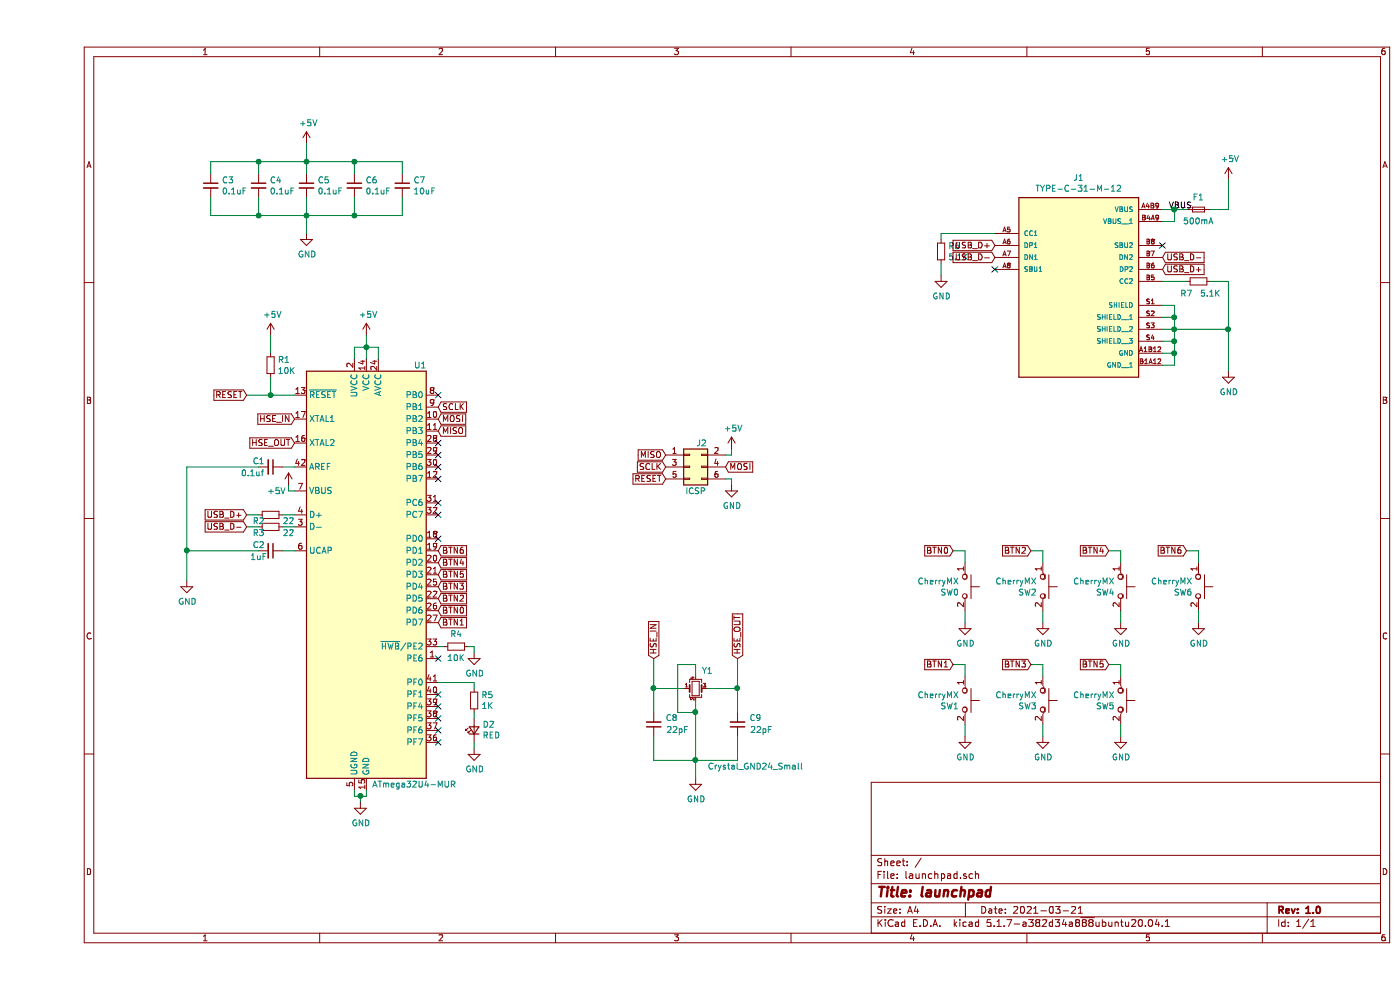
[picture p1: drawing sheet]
EESchema Schematic File Version 4
EELAYER 30 0
EELAYER END
$Descr A4 11693 8268
encoding utf-8
Sheet 1 1
Title "launchpad"
Date "2021-03-21"
Rev "1.0"
Comp ""
Comment1 ""
Comment2 ""
Comment3 ""
Comment4 ""
$EndDescr
$Comp
L MCU_Microchip_ATmega:ATmega32U4-MU U1
U 1 1
P 2750 4800
F 0 "U1" H 3200 6550 50  0000 C CNN
F 1 "ATmega32U4-MUR" H 3150 3050 50  0000 C CNN
F 2 "Package_DFN_QFN:QFN-44-1EP_7x7mm_P0.5mm_EP5.2x5.2mm" H 2750 4800 50  0001 C CIN
F 3 "http://ww1.microchip.com/downloads/en/DeviceDoc/Atmel-7766-8-bit-AVR-ATmega16U4-32U4_Datasheet.pdf" H 2750 4800 50  0001 C CNN
F 4 "C45874" H 2750 4800 50  0001 C CNN "LCSC Part #"
F 5 "C45874" H 2750 4800 50  0001 C CNN "LCSC"
	1    2750 4800
	1    0    0    -1  
$EndComp
$Comp
L Connector_Generic:Conn_02x03_Odd_Even J2
U 1 1
P 5450 3900
F 0 "J2" H 5550 4100 50  0000 C CNN
F 1 "ICSP" H 5500 3700 50  0000 C CNN
F 2 "Connector_PinHeader_2.54mm:PinHeader_2x03_P2.54mm_Vertical" H 5450 3900 50  0001 C CNN
F 3 "~" H 5450 3900 50  0001 C CNN
	1    5450 3900
	1    0    0    -1  
$EndComp
$Comp
L CherryMX:CherryMX SW0
U 1 1
P 7750 4900
F 0 "SW0" V 7796 4852 50  0000 R CNN
F 1 "CherryMX" V 7705 4852 50  0000 R CNN
F 2 "Button_Switch_Keyboard:SW_Cherry_MX_1.00u_PCB" H 7750 4925 50  0001 C CNN
F 3 "" H 7750 4925 50  0001 C CNN
	1    7750 4900
	0    1    1    0   
$EndComp
Text GLabel 1750 4300 0    50   Input ~ 0
USB_D+
Text GLabel 1750 4400 0    50   Input ~ 0
USB_D-
$Comp
L Device:R_Small R2
U 1 1
P 1950 4300
F 0 "R2" V 2000 4200 50  0000 C CNN
F 1 "22" V 2000 4450 50  0000 C CNN
F 2 "Resistor_SMD:R_0603_1608Metric" H 1950 4300 50  0001 C CNN
F 3 "~" H 1950 4300 50  0001 C CNN
F 4 "C23345" H 1950 4300 50  0001 C CNN "LCSC"
	1    1950 4300
	0    1    1    0   
$EndComp
$Comp
L Device:R_Small R3
U 1 1
P 1950 4400
F 0 "R3" V 2000 4300 50  0000 C CNN
F 1 "22" V 2000 4550 50  0000 C CNN
F 2 "Resistor_SMD:R_0603_1608Metric" H 1950 4400 50  0001 C CNN
F 3 "~" H 1950 4400 50  0001 C CNN
F 4 "C23345" H 1950 4400 50  0001 C CNN "LCSC"
	1    1950 4400
	0    1    1    0   
$EndComp
Wire Wire Line
	2150 4400 2050 4400
Wire Wire Line
	1850 4400 1750 4400
Wire Wire Line
	1750 4300 1850 4300
Wire Wire Line
	2050 4300 2150 4300
Text GLabel 2150 3500 0    50   Input ~ 0
HSE_IN
Text GLabel 2150 3700 0    50   Input ~ 0
HSE_OUT
$Comp
L Device:C_Small C2
U 1 1
P 1950 4600
F 0 "C2" V 1900 4500 50  0000 C CNN
F 1 "1uF" V 2000 4500 50  0000 C CNN
F 2 "Capacitor_SMD:C_0603_1608Metric" H 1950 4600 50  0001 C CNN
F 3 "~" H 1950 4600 50  0001 C CNN
F 4 "C15849" H 1950 4600 50  0001 C CNN "LCSC"
	1    1950 4600
	0    1    1    0   
$EndComp
Wire Wire Line
	2050 4600 2150 4600
Wire Wire Line
	2150 3900 2050 3900
$Comp
L power:GND #PWR0101
U 1 1
P 1250 4850
F 0 "#PWR0101" H 1250 4600 50  0001 C CNN
F 1 "GND" H 1255 4677 50  0000 C CNN
F 2 "" H 1250 4850 50  0001 C CNN
F 3 "" H 1250 4850 50  0001 C CNN
	1    1250 4850
	1    0    0    -1  
$EndComp
Wire Wire Line
	1850 4600 1250 4600
Wire Wire Line
	1250 4600 1250 4850
Wire Wire Line
	1850 3900 1250 3900
Wire Wire Line
	1250 3900 1250 4600
Connection ~ 1250 4600
Text GLabel 3350 3400 2    50   Input ~ 0
SCLK
Text GLabel 3350 3500 2    50   Input ~ 0
MOSI
Text GLabel 3350 3600 2    50   Input ~ 0
MISO
Text GLabel 3350 5100 2    50   Input ~ 0
BTN0
Text GLabel 3350 5200 2    50   Input ~ 0
BTN1
Text GLabel 3350 5000 2    50   Input ~ 0
BTN2
Text GLabel 3350 4900 2    50   Input ~ 0
BTN3
Text GLabel 3350 4700 2    50   Input ~ 0
BTN4
Text GLabel 3350 4800 2    50   Input ~ 0
BTN5
Text GLabel 3350 4600 2    50   Input ~ 0
BTN6
$Comp
L Device:R_Small R4
U 1 1
P 3500 5400
F 0 "R4" V 3600 5400 50  0000 C CNN
F 1 "10K" V 3400 5400 50  0000 C CNN
F 2 "Resistor_SMD:R_0603_1608Metric" H 3500 5400 50  0001 C CNN
F 3 "~" H 3500 5400 50  0001 C CNN
F 4 "C25804" H 3500 5400 50  0001 C CNN "LCSC"
	1    3500 5400
	0    -1   -1   0   
$EndComp
$Comp
L power:GND #PWR0102
U 1 1
P 2700 6700
F 0 "#PWR0102" H 2700 6450 50  0001 C CNN
F 1 "GND" H 2705 6527 50  0000 C CNN
F 2 "" H 2700 6700 50  0001 C CNN
F 3 "" H 2700 6700 50  0001 C CNN
	1    2700 6700
	1    0    0    -1  
$EndComp
Wire Wire Line
	2650 6600 2650 6650
Wire Wire Line
	2650 6650 2700 6650
Wire Wire Line
	2750 6650 2750 6600
Wire Wire Line
	2700 6650 2700 6700
Connection ~ 2700 6650
Wire Wire Line
	2700 6650 2750 6650
Text GLabel 1750 3300 0    50   Input ~ 0
RESET
$Comp
L Device:R_Small R1
U 1 1
P 1950 3050
F 0 "R1" H 2009 3096 50  0000 L CNN
F 1 "10K" H 2009 3005 50  0000 L CNN
F 2 "Resistor_SMD:R_0603_1608Metric" H 1950 3050 50  0001 C CNN
F 3 "~" H 1950 3050 50  0001 C CNN
F 4 "C25804" H 1950 3050 50  0001 C CNN "LCSC"
	1    1950 3050
	1    0    0    -1  
$EndComp
$Comp
L power:+5V #PWR0103
U 1 1
P 1950 2800
F 0 "#PWR0103" H 1950 2650 50  0001 C CNN
F 1 "+5V" H 1965 2973 50  0000 C CNN
F 2 "" H 1950 2800 50  0001 C CNN
F 3 "" H 1950 2800 50  0001 C CNN
	1    1950 2800
	1    0    0    -1  
$EndComp
Wire Wire Line
	1950 3300 2150 3300
Wire Wire Line
	3650 6250 3650 6200
Wire Wire Line
	3650 5950 3650 6000
$Comp
L power:GND #PWR0104
U 1 1
P 3650 6250
F 0 "#PWR0104" H 3650 6000 50  0001 C CNN
F 1 "GND" H 3655 6077 50  0000 C CNN
F 2 "" H 3650 6250 50  0001 C CNN
F 3 "" H 3650 6250 50  0001 C CNN
	1    3650 6250
	1    0    0    -1  
$EndComp
$Comp
L Device:LED_Small D2
U 1 1
P 3650 6100
F 0 "D2" V 3696 6030 50  0000 R CNN
F 1 "RED" V 3605 6030 50  0000 R CNN
F 2 "LED_SMD:LED_0603_1608Metric" V 3650 6100 50  0001 C CNN
F 3 "~" V 3650 6100 50  0001 C CNN
F 4 "C2286" H 3650 6100 50  0001 C CNN "LCSC"
	1    3650 6100
	0    -1   -1   0   
$EndComp
$Comp
L Device:R_Small R5
U 1 1
P 3650 5850
F 0 "R5" H 3709 5896 50  0000 L CNN
F 1 "1K" H 3709 5805 50  0000 L CNN
F 2 "Resistor_SMD:R_0603_1608Metric" H 3650 5850 50  0001 C CNN
F 3 "~" H 3650 5850 50  0001 C CNN
F 4 "C21190" H 3650 5850 50  0001 C CNN "LCSC"
	1    3650 5850
	1    0    0    -1  
$EndComp
Wire Wire Line
	3650 5700 3650 5750
Wire Wire Line
	3350 5700 3650 5700
$Comp
L power:GND #PWR0105
U 1 1
P 3650 5450
F 0 "#PWR0105" H 3650 5200 50  0001 C CNN
F 1 "GND" H 3655 5277 50  0000 C CNN
F 2 "" H 3650 5450 50  0001 C CNN
F 3 "" H 3650 5450 50  0001 C CNN
	1    3650 5450
	1    0    0    -1  
$EndComp
Wire Wire Line
	3400 5400 3350 5400
Wire Wire Line
	3600 5400 3650 5400
Wire Wire Line
	3650 5400 3650 5450
NoConn ~ 3350 3300
NoConn ~ 3350 3700
NoConn ~ 3350 3800
NoConn ~ 3350 3900
NoConn ~ 3350 4000
NoConn ~ 3350 4200
NoConn ~ 3350 4300
NoConn ~ 3350 5500
NoConn ~ 3350 4500
NoConn ~ 3350 5800
NoConn ~ 3350 5900
NoConn ~ 3350 6000
NoConn ~ 3350 6100
NoConn ~ 3350 6200
Text GLabel 5250 3900 0    50   Input ~ 0
SCLK
Text GLabel 5750 3900 2    50   Input ~ 0
MOSI
Text GLabel 5250 3800 0    50   Input ~ 0
MISO
Text GLabel 5250 4000 0    50   Input ~ 0
RESET
$Comp
L power:GND #PWR0106
U 1 1
P 5800 4050
F 0 "#PWR0106" H 5800 3800 50  0001 C CNN
F 1 "GND" H 5805 3877 50  0000 C CNN
F 2 "" H 5800 4050 50  0001 C CNN
F 3 "" H 5800 4050 50  0001 C CNN
	1    5800 4050
	1    0    0    -1  
$EndComp
Wire Wire Line
	5750 4000 5800 4000
Wire Wire Line
	5800 4000 5800 4050
Text GLabel 8000 2050 0    50   Input ~ 0
USB_D+
Text GLabel 8000 2150 0    50   Input ~ 0
USB_D-
Text GLabel 9400 2150 2    50   Input ~ 0
USB_D-
Text GLabel 9400 2250 2    50   Input ~ 0
USB_D+
NoConn ~ 8000 2250
NoConn ~ 9400 2050
$Comp
L power:GND #PWR0107
U 1 1
P 7550 2300
F 0 "#PWR0107" H 7550 2050 50  0001 C CNN
F 1 "GND" H 7555 2127 50  0000 C CNN
F 2 "" H 7550 2300 50  0001 C CNN
F 3 "" H 7550 2300 50  0001 C CNN
	1    7550 2300
	1    0    0    -1  
$EndComp
$Comp
L power:GND #PWR0108
U 1 1
P 9950 3100
F 0 "#PWR0108" H 9950 2850 50  0001 C CNN
F 1 "GND" H 9955 2927 50  0000 C CNN
F 2 "" H 9950 3100 50  0001 C CNN
F 3 "" H 9950 3100 50  0001 C CNN
	1    9950 3100
	1    0    0    -1  
$EndComp
$Comp
L Device:R_Small R6
U 1 1
P 7550 2100
F 0 "R6" H 7609 2146 50  0000 L CNN
F 1 "5.1K" H 7609 2055 50  0000 L CNN
F 2 "Resistor_SMD:R_0603_1608Metric" H 7550 2100 50  0001 C CNN
F 3 "~" H 7550 2100 50  0001 C CNN
F 4 "C23186" H 7550 2100 50  0001 C CNN "LCSC"
	1    7550 2100
	1    0    0    -1  
$EndComp
$Comp
L Device:R_Small R7
U 1 1
P 9700 2350
F 0 "R7" V 9800 2250 50  0000 C CNN
F 1 "5.1K" V 9800 2450 50  0000 C CNN
F 2 "Resistor_SMD:R_0603_1608Metric" H 9700 2350 50  0001 C CNN
F 3 "~" H 9700 2350 50  0001 C CNN
F 4 "C23186" H 9700 2350 50  0001 C CNN "LCSC"
	1    9700 2350
	0    1    1    0   
$EndComp
Wire Wire Line
	9400 2350 9600 2350
Wire Wire Line
	9800 2350 9950 2350
Wire Wire Line
	9400 2550 9500 2550
Wire Wire Line
	9500 2550 9500 2650
Wire Wire Line
	9500 2850 9400 2850
Wire Wire Line
	9400 2750 9500 2750
Connection ~ 9500 2750
Wire Wire Line
	9500 2750 9500 2850
Wire Wire Line
	9500 2650 9400 2650
Connection ~ 9500 2650
Wire Wire Line
	9400 2950 9500 2950
Wire Wire Line
	9400 3050 9500 3050
Wire Wire Line
	9500 3050 9500 2950
Wire Wire Line
	8000 1950 7550 1950
$Comp
L Device:Fuse_Small F1
U 1 1
P 9700 1750
F 0 "F1" H 9700 1650 50  0000 C CNN
F 1 "500mA" H 9700 1850 50  0000 C CNN
F 2 "Fuse:Fuse_0603_1608Metric" H 9700 1750 50  0001 C CNN
F 3 "~" H 9700 1750 50  0001 C CNN
F 4 "C261937" H 9700 1750 50  0001 C CNN "LCSC"
	1    9700 1750
	-1   0    0    1   
$EndComp
$Comp
L power:+5V #PWR0111
U 1 1
P 9950 1500
F 0 "#PWR0111" H 9950 1350 50  0001 C CNN
F 1 "+5V" H 9965 1673 50  0000 C CNN
F 2 "" H 9950 1500 50  0001 C CNN
F 3 "" H 9950 1500 50  0001 C CNN
	1    9950 1500
	1    0    0    -1  
$EndComp
$Comp
L power:+5V #PWR0112
U 1 1
P 2750 2800
F 0 "#PWR0112" H 2750 2650 50  0001 C CNN
F 1 "+5V" H 2765 2973 50  0000 C CNN
F 2 "" H 2750 2800 50  0001 C CNN
F 3 "" H 2750 2800 50  0001 C CNN
	1    2750 2800
	1    0    0    -1  
$EndComp
Wire Wire Line
	2650 2900 2750 2900
Wire Wire Line
	2850 2900 2850 3000
Wire Wire Line
	2650 2900 2650 3000
Wire Wire Line
	2750 3000 2750 2900
Connection ~ 2750 2900
Wire Wire Line
	2750 2900 2850 2900
Wire Wire Line
	2750 2800 2750 2900
$Comp
L power:+5V #PWR0113
U 1 1
P 2250 1200
F 0 "#PWR0113" H 2250 1050 50  0001 C CNN
F 1 "+5V" H 2265 1373 50  0000 C CNN
F 2 "" H 2250 1200 50  0001 C CNN
F 3 "" H 2250 1200 50  0001 C CNN
	1    2250 1200
	1    0    0    -1  
$EndComp
$Comp
L power:GND #PWR0114
U 1 1
P 2250 1950
F 0 "#PWR0114" H 2250 1700 50  0001 C CNN
F 1 "GND" H 2255 1777 50  0000 C CNN
F 2 "" H 2250 1950 50  0001 C CNN
F 3 "" H 2250 1950 50  0001 C CNN
	1    2250 1950
	1    0    0    -1  
$EndComp
$Comp
L Device:C_Small C3
U 1 1
P 1450 1550
F 0 "C3" H 1542 1596 50  0000 L CNN
F 1 "0.1uF" H 1542 1505 50  0000 L CNN
F 2 "Capacitor_SMD:C_0603_1608Metric" H 1450 1550 50  0001 C CNN
F 3 "~" H 1450 1550 50  0001 C CNN
F 4 "C14663" H 1450 1550 50  0001 C CNN "LCSC"
	1    1450 1550
	1    0    0    -1  
$EndComp
$Comp
L Device:C_Small C7
U 1 1
P 3050 1550
F 0 "C7" H 3142 1596 50  0000 L CNN
F 1 "10uF" H 3142 1505 50  0000 L CNN
F 2 "Capacitor_SMD:C_0603_1608Metric" H 3050 1550 50  0001 C CNN
F 3 "~" H 3050 1550 50  0001 C CNN
F 4 "C1634" H 3050 1550 50  0001 C CNN "LCSC"
	1    3050 1550
	1    0    0    -1  
$EndComp
$Comp
L Device:C_Small C4
U 1 1
P 1850 1550
F 0 "C4" H 1942 1596 50  0000 L CNN
F 1 "0.1uF" H 1942 1505 50  0000 L CNN
F 2 "Capacitor_SMD:C_0603_1608Metric" H 1850 1550 50  0001 C CNN
F 3 "~" H 1850 1550 50  0001 C CNN
F 4 "C14663" H 1850 1550 50  0001 C CNN "LCSC"
	1    1850 1550
	1    0    0    -1  
$EndComp
$Comp
L Device:C_Small C6
U 1 1
P 2650 1550
F 0 "C6" H 2742 1596 50  0000 L CNN
F 1 "0.1uF" H 2742 1505 50  0000 L CNN
F 2 "Capacitor_SMD:C_0603_1608Metric" H 2650 1550 50  0001 C CNN
F 3 "~" H 2650 1550 50  0001 C CNN
F 4 "C14663" H 2650 1550 50  0001 C CNN "LCSC"
	1    2650 1550
	1    0    0    -1  
$EndComp
$Comp
L Device:C_Small C5
U 1 1
P 2250 1550
F 0 "C5" H 2342 1596 50  0000 L CNN
F 1 "0.1uF" H 2342 1505 50  0000 L CNN
F 2 "Capacitor_SMD:C_0603_1608Metric" H 2250 1550 50  0001 C CNN
F 3 "~" H 2250 1550 50  0001 C CNN
F 4 "C14663" H 2250 1550 50  0001 C CNN "LCSC"
	1    2250 1550
	1    0    0    -1  
$EndComp
Wire Wire Line
	1450 1450 1450 1350
Wire Wire Line
	1450 1350 1850 1350
Wire Wire Line
	3050 1350 3050 1450
Wire Wire Line
	2250 1450 2250 1350
Connection ~ 2250 1350
Wire Wire Line
	2250 1350 2650 1350
Wire Wire Line
	2250 1200 2250 1350
Wire Wire Line
	1850 1450 1850 1350
Connection ~ 1850 1350
Wire Wire Line
	1850 1350 2250 1350
Wire Wire Line
	2650 1450 2650 1350
Connection ~ 2650 1350
Wire Wire Line
	2650 1350 3050 1350
Wire Wire Line
	1450 1650 1450 1800
Wire Wire Line
	1450 1800 1850 1800
Wire Wire Line
	3050 1800 3050 1650
Wire Wire Line
	2650 1650 2650 1800
Connection ~ 2650 1800
Wire Wire Line
	2650 1800 3050 1800
Wire Wire Line
	2250 1650 2250 1800
Connection ~ 2250 1800
Wire Wire Line
	2250 1800 2650 1800
Wire Wire Line
	1850 1650 1850 1800
Connection ~ 1850 1800
Wire Wire Line
	1850 1800 2250 1800
Wire Wire Line
	2250 1950 2250 1800
$Comp
L Device:Crystal_GND24_Small Y1
U 1 1
P 5500 5750
F 0 "Y1" H 5550 5900 50  0000 L CNN
F 1 "Crystal_GND24_Small" H 5600 5100 50  0000 L CNN
F 2 "Crystal:Crystal_SMD_3225-4Pin_3.2x2.5mm" H 5500 5750 50  0001 C CNN
F 3 "~" H 5500 5750 50  0001 C CNN
F 4 "C13738" H 5500 5750 50  0001 C CNN "LCSC"
	1    5500 5750
	1    0    0    -1  
$EndComp
Text GLabel 5150 5500 1    50   Input ~ 0
HSE_IN
Text GLabel 5850 5500 1    50   Input ~ 0
HSE_OUT
$Comp
L Device:C_Small C8
U 1 1
P 5150 6050
F 0 "C8" H 5000 6000 50  0000 C CNN
F 1 "22pF" H 4950 6100 50  0000 C CNN
F 2 "Capacitor_SMD:C_0603_1608Metric" H 5150 6050 50  0001 C CNN
F 3 "~" H 5150 6050 50  0001 C CNN
F 4 "C1653" H 5150 6050 50  0001 C CNN "LCSC"
	1    5150 6050
	-1   0    0    1   
$EndComp
$Comp
L Device:C_Small C9
U 1 1
P 5850 6050
F 0 "C9" H 5700 6000 50  0000 C CNN
F 1 "22pF" H 5650 6100 50  0000 C CNN
F 2 "Capacitor_SMD:C_0603_1608Metric" H 5850 6050 50  0001 C CNN
F 3 "~" H 5850 6050 50  0001 C CNN
F 4 "C1653" H 5850 6050 50  0001 C CNN "LCSC"
	1    5850 6050
	-1   0    0    1   
$EndComp
$Comp
L power:GND #PWR0115
U 1 1
P 5500 6500
F 0 "#PWR0115" H 5500 6250 50  0001 C CNN
F 1 "GND" H 5505 6327 50  0000 C CNN
F 2 "" H 5500 6500 50  0001 C CNN
F 3 "" H 5500 6500 50  0001 C CNN
	1    5500 6500
	1    0    0    -1  
$EndComp
Wire Wire Line
	5150 6150 5150 6350
Wire Wire Line
	5850 6350 5850 6150
Wire Wire Line
	5500 5650 5500 5550
Wire Wire Line
	5500 5550 5350 5550
Wire Wire Line
	5350 5550 5350 5950
Wire Wire Line
	5350 5950 5500 5950
Connection ~ 5500 5950
Wire Wire Line
	5500 5950 5500 5850
Wire Wire Line
	5400 5750 5150 5750
Wire Wire Line
	5150 5750 5150 5950
Wire Wire Line
	5600 5750 5850 5750
Wire Wire Line
	5850 5750 5850 5950
Wire Wire Line
	5500 5950 5500 6350
Wire Wire Line
	5150 6350 5500 6350
Connection ~ 5500 6350
Wire Wire Line
	5500 6350 5500 6500
Wire Wire Line
	5500 6350 5850 6350
Wire Wire Line
	5150 5500 5150 5750
Connection ~ 5150 5750
Wire Wire Line
	5850 5500 5850 5750
Connection ~ 5850 5750
Text GLabel 7650 4600 0    50   Input ~ 0
BTN0
Wire Wire Line
	7750 4700 7750 4600
Wire Wire Line
	7750 4600 7650 4600
Wire Wire Line
	7750 5200 7750 5100
$Comp
L CherryMX:CherryMX SW4
U 1 1
P 9050 4900
F 0 "SW4" V 9096 4852 50  0000 R CNN
F 1 "CherryMX" V 9005 4852 50  0000 R CNN
F 2 "Button_Switch_Keyboard:SW_Cherry_MX_1.00u_PCB" H 9050 4925 50  0001 C CNN
F 3 "" H 9050 4925 50  0001 C CNN
	1    9050 4900
	0    1    1    0   
$EndComp
Text GLabel 8950 4600 0    50   Input ~ 0
BTN4
Wire Wire Line
	9050 4700 9050 4600
Wire Wire Line
	9050 4600 8950 4600
Wire Wire Line
	9050 5200 9050 5100
$Comp
L CherryMX:CherryMX SW6
U 1 1
P 9700 4900
F 0 "SW6" V 9746 4852 50  0000 R CNN
F 1 "CherryMX" V 9655 4852 50  0000 R CNN
F 2 "Custom:SW_Cherry_MX_2.00u_Vertical_PCB_unsupported" H 9700 4925 50  0001 C CNN
F 3 "" H 9700 4925 50  0001 C CNN
	1    9700 4900
	0    1    1    0   
$EndComp
Text GLabel 9600 4600 0    50   Input ~ 0
BTN6
Wire Wire Line
	9700 4700 9700 4600
Wire Wire Line
	9700 4600 9600 4600
Wire Wire Line
	9700 5200 9700 5100
$Comp
L CherryMX:CherryMX SW1
U 1 1
P 7750 5850
F 0 "SW1" V 7796 5802 50  0000 R CNN
F 1 "CherryMX" V 7705 5802 50  0000 R CNN
F 2 "Button_Switch_Keyboard:SW_Cherry_MX_1.00u_PCB" H 7750 5875 50  0001 C CNN
F 3 "" H 7750 5875 50  0001 C CNN
	1    7750 5850
	0    1    1    0   
$EndComp
Text GLabel 7650 5550 0    50   Input ~ 0
BTN1
Wire Wire Line
	7750 5650 7750 5550
Wire Wire Line
	7750 5550 7650 5550
Wire Wire Line
	7750 6150 7750 6050
$Comp
L CherryMX:CherryMX SW3
U 1 1
P 8400 5850
F 0 "SW3" V 8446 5802 50  0000 R CNN
F 1 "CherryMX" V 8355 5802 50  0000 R CNN
F 2 "Button_Switch_Keyboard:SW_Cherry_MX_1.00u_PCB" H 8400 5875 50  0001 C CNN
F 3 "" H 8400 5875 50  0001 C CNN
	1    8400 5850
	0    1    1    0   
$EndComp
Text GLabel 8300 5550 0    50   Input ~ 0
BTN3
Wire Wire Line
	8400 5650 8400 5550
Wire Wire Line
	8400 5550 8300 5550
Wire Wire Line
	8400 6150 8400 6050
$Comp
L CherryMX:CherryMX SW5
U 1 1
P 9050 5850
F 0 "SW5" V 9096 5802 50  0000 R CNN
F 1 "CherryMX" V 9005 5802 50  0000 R CNN
F 2 "Button_Switch_Keyboard:SW_Cherry_MX_1.00u_PCB" H 9050 5875 50  0001 C CNN
F 3 "" H 9050 5875 50  0001 C CNN
	1    9050 5850
	0    1    1    0   
$EndComp
Text GLabel 8950 5550 0    50   Input ~ 0
BTN5
Wire Wire Line
	9050 5650 9050 5550
Wire Wire Line
	9050 5550 8950 5550
Wire Wire Line
	9050 6150 9050 6050
$Comp
L power:+5V #PWR0123
U 1 1
P 5800 3750
F 0 "#PWR0123" H 5800 3600 50  0001 C CNN
F 1 "+5V" H 5815 3923 50  0000 C CNN
F 2 "" H 5800 3750 50  0001 C CNN
F 3 "" H 5800 3750 50  0001 C CNN
	1    5800 3750
	1    0    0    -1  
$EndComp
Wire Wire Line
	5800 3750 5800 3800
Wire Wire Line
	5800 3800 5750 3800
$Comp
L power:+5V #PWR0124
U 1 1
P 2100 4050
F 0 "#PWR0124" H 2100 3900 50  0001 C CNN
F 1 "+5V" H 2000 4000 50  0000 C CNN
F 2 "" H 2100 4050 50  0001 C CNN
F 3 "" H 2100 4050 50  0001 C CNN
	1    2100 4050
	1    0    0    -1  
$EndComp
Wire Wire Line
	2100 4050 2100 4100
Wire Wire Line
	2100 4100 2150 4100
Wire Wire Line
	9950 1500 9950 1750
Wire Wire Line
	9950 1750 9800 1750
Wire Wire Line
	9400 1750 9500 1750
Wire Wire Line
	9400 1850 9500 1850
Wire Wire Line
	9500 1850 9500 1750
Connection ~ 9500 1750
Wire Wire Line
	9500 1750 9600 1750
Wire Wire Line
	1750 3300 1950 3300
Connection ~ 1950 3300
Text Label 9450 1750 0    50   ~ 0
VBUS
$Comp
L TYPE-C-31-M-12:TYPE-C-31-M-12 J1
U 1 1
P 8700 2150
F 0 "J1" H 8700 2817 50  0000 C CNN
F 1 "TYPE-C-31-M-12" H 8700 2726 50  0000 C CNN
F 2 "Custom:HRO_TYPE-C-31-M-12" H 8700 2150 50  0001 L BNN
F 3 "" H 8700 2150 50  0001 L BNN
F 4 "A" H 8700 2150 50  0001 L BNN "PARTREV"
F 5 "3.31mm" H 8700 2150 50  0001 L BNN "MAXIMUM_PACKAGE_HEIGHT"
F 6 "Manufacturer Recommendations" H 8700 2150 50  0001 L BNN "STANDARD"
F 7 "HRO Electronics" H 8700 2150 50  0001 L BNN "MANUFACTURER"
F 8 "C165948" H 8700 2150 50  0001 C CNN "LCSC"
	1    8700 2150
	1    0    0    -1  
$EndComp
$Comp
L Device:C_Small C1
U 1 1
P 1950 3900
F 0 "C1" V 1900 3800 50  0000 C CNN
F 1 "0.1uf" V 2000 3750 50  0000 C CNN
F 2 "Capacitor_SMD:C_0603_1608Metric" H 1950 3900 50  0001 C CNN
F 3 "~" H 1950 3900 50  0001 C CNN
F 4 "C14663" H 1950 3900 50  0001 C CNN "LCSC"
	1    1950 3900
	0    1    1    0   
$EndComp
$Comp
L power:GND #PWR0109
U 1 1
P 7750 5200
F 0 "#PWR0109" H 7750 4950 50  0001 C CNN
F 1 "GND" H 7755 5027 50  0000 C CNN
F 2 "" H 7750 5200 50  0001 C CNN
F 3 "" H 7750 5200 50  0001 C CNN
	1    7750 5200
	1    0    0    -1  
$EndComp
$Comp
L power:GND #PWR0110
U 1 1
P 9050 5200
F 0 "#PWR0110" H 9050 4950 50  0001 C CNN
F 1 "GND" H 9055 5027 50  0000 C CNN
F 2 "" H 9050 5200 50  0001 C CNN
F 3 "" H 9050 5200 50  0001 C CNN
	1    9050 5200
	1    0    0    -1  
$EndComp
$Comp
L power:GND #PWR0116
U 1 1
P 9700 5200
F 0 "#PWR0116" H 9700 4950 50  0001 C CNN
F 1 "GND" H 9705 5027 50  0000 C CNN
F 2 "" H 9700 5200 50  0001 C CNN
F 3 "" H 9700 5200 50  0001 C CNN
	1    9700 5200
	1    0    0    -1  
$EndComp
$Comp
L power:GND #PWR0117
U 1 1
P 9050 6150
F 0 "#PWR0117" H 9050 5900 50  0001 C CNN
F 1 "GND" H 9055 5977 50  0000 C CNN
F 2 "" H 9050 6150 50  0001 C CNN
F 3 "" H 9050 6150 50  0001 C CNN
	1    9050 6150
	1    0    0    -1  
$EndComp
$Comp
L power:GND #PWR0118
U 1 1
P 8400 6150
F 0 "#PWR0118" H 8400 5900 50  0001 C CNN
F 1 "GND" H 8405 5977 50  0000 C CNN
F 2 "" H 8400 6150 50  0001 C CNN
F 3 "" H 8400 6150 50  0001 C CNN
	1    8400 6150
	1    0    0    -1  
$EndComp
$Comp
L power:GND #PWR0119
U 1 1
P 7750 6150
F 0 "#PWR0119" H 7750 5900 50  0001 C CNN
F 1 "GND" H 7755 5977 50  0000 C CNN
F 2 "" H 7750 6150 50  0001 C CNN
F 3 "" H 7750 6150 50  0001 C CNN
	1    7750 6150
	1    0    0    -1  
$EndComp
$Comp
L power:GND #PWR0120
U 1 1
P 8400 5200
F 0 "#PWR0120" H 8400 4950 50  0001 C CNN
F 1 "GND" H 8405 5027 50  0000 C CNN
F 2 "" H 8400 5200 50  0001 C CNN
F 3 "" H 8400 5200 50  0001 C CNN
	1    8400 5200
	1    0    0    -1  
$EndComp
Wire Wire Line
	8400 5200 8400 5100
Wire Wire Line
	8400 4600 8300 4600
Wire Wire Line
	8400 4700 8400 4600
Text GLabel 8300 4600 0    50   Input ~ 0
BTN2
$Comp
L CherryMX:CherryMX SW2
U 1 1
P 8400 4900
F 0 "SW2" V 8446 4852 50  0000 R CNN
F 1 "CherryMX" V 8355 4852 50  0000 R CNN
F 2 "Button_Switch_Keyboard:SW_Cherry_MX_1.00u_PCB" H 8400 4925 50  0001 C CNN
F 3 "" H 8400 4925 50  0001 C CNN
	1    8400 4900
	0    1    1    0   
$EndComp
Wire Wire Line
	9500 2650 9500 2750
Wire Wire Line
	9950 2350 9950 2750
Wire Wire Line
	9500 2850 9500 2950
Connection ~ 9500 2850
Connection ~ 9500 2950
Wire Wire Line
	9500 2750 9950 2750
Wire Wire Line
	9950 2750 9950 3100
Connection ~ 9950 2750
Wire Wire Line
	7550 2300 7550 2200
Wire Wire Line
	7550 2000 7550 1950
Wire Wire Line
	1950 3150 1950 3300
Wire Wire Line
	1950 2800 1950 2950
$EndSCHEMATC
